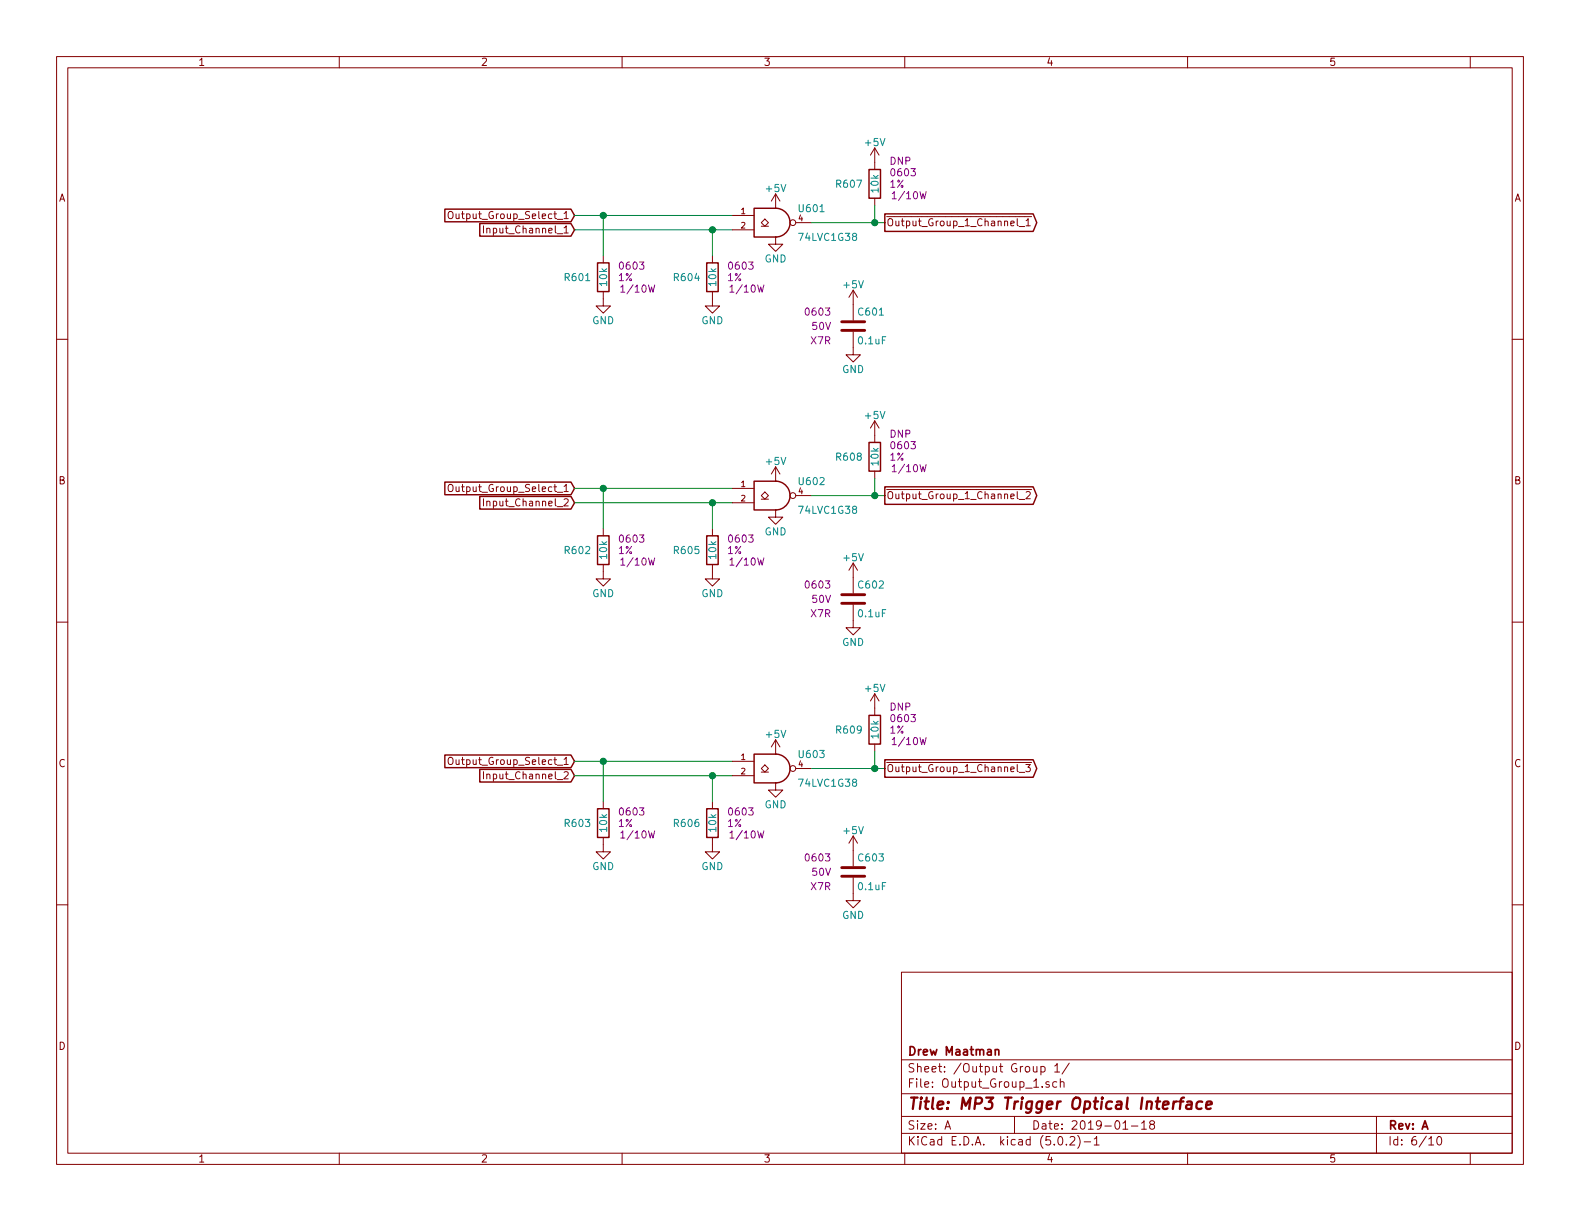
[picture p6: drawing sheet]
EESchema Schematic File Version 4
LIBS:Audio_Optical_Trigger-cache
EELAYER 26 0
EELAYER END
$Descr A 11000 8500
encoding utf-8
Sheet 6 10
Title "MP3 Trigger Optical Interface"
Date "2019-01-18"
Rev "A"
Comp "Drew Maatman"
Comment1 ""
Comment2 ""
Comment3 ""
Comment4 ""
$EndDescr
$Comp
L power:+5V #PWR0607
U 1 1
P 5400 1450
F 0 "#PWR0607" H 5400 1300 50  0001 C CNN
F 1 "+5V" H 5400 1590 50  0000 C CNN
F 2 "" H 5400 1450 50  0001 C CNN
F 3 "" H 5400 1450 50  0001 C CNN
	1    5400 1450
	1    0    0    -1  
$EndComp
$Comp
L power:GND #PWR0608
U 1 1
P 5400 1650
F 0 "#PWR0608" H 5400 1400 50  0001 C CNN
F 1 "GND" H 5400 1500 50  0000 C CNN
F 2 "" H 5400 1650 50  0001 C CNN
F 3 "" H 5400 1650 50  0001 C CNN
	1    5400 1650
	1    0    0    -1  
$EndComp
$Comp
L Custom_Library:R_Custom R?
U 1 1
P 6090 1280
AR Path="/5BB27BA3/5C3BB03B" Ref="R?"  Part="1" 
AR Path="/5BB27BF7/5C3BB03B" Ref="R?"  Part="1" 
AR Path="/5C1DE17A/5C3BB03B" Ref="R?"  Part="1" 
AR Path="/5C1E3A08/5C3BB03B" Ref="R?"  Part="1" 
AR Path="/5C38ED7E/5C3BB03B" Ref="R?"  Part="1" 
AR Path="/5C3A0E70/5C3BB03B" Ref="R?"  Part="1" 
AR Path="/5C3A87FE/5C3BB03B" Ref="R607"  Part="1" 
F 0 "R607" H 6010 1280 50  0000 R CNN
F 1 "10k" V 6090 1280 50  0000 C CNN
F 2 "Resistors_SMD:R_0603" H 6090 1280 50  0001 C CNN
F 3 "" H 6090 1280 50  0001 C CNN
F 4 "DNP" H 6190 1440 50  0000 L CNN "Config"
F 5 "RHM10KADCT-ND" H 6390 1680 60  0001 C CNN "Digi-Key PN"
F 6 "0603" H 6190 1360 50  0000 L CNN "display_footprint"
F 7 "1%" H 6190 1280 50  0000 L CNN "Tolerance"
F 8 "1/10W" H 6200 1200 50  0000 L CNN "Wattage"
	1    6090 1280
	1    0    0    -1  
$EndComp
$Comp
L power:+5V #PWR?
U 1 1
P 6090 1130
AR Path="/5C3A0E70/5C3BB042" Ref="#PWR?"  Part="1" 
AR Path="/5C3A87FE/5C3BB042" Ref="#PWR0619"  Part="1" 
F 0 "#PWR0619" H 6090 980 50  0001 C CNN
F 1 "+5V" H 6090 1270 50  0000 C CNN
F 2 "" H 6090 1130 50  0001 C CNN
F 3 "" H 6090 1130 50  0001 C CNN
	1    6090 1130
	1    0    0    -1  
$EndComp
Wire Wire Line
	6090 1430 6090 1550
Wire Wire Line
	6160 1550 6090 1550
$Comp
L Custom_Library:R_Custom R?
U 1 1
P 4960 1930
AR Path="/5BB27BA3/5C3BB9FC" Ref="R?"  Part="1" 
AR Path="/5BB27BF7/5C3BB9FC" Ref="R?"  Part="1" 
AR Path="/5C1DE17A/5C3BB9FC" Ref="R?"  Part="1" 
AR Path="/5C1E3A08/5C3BB9FC" Ref="R?"  Part="1" 
AR Path="/5C38ED7E/5C3BB9FC" Ref="R?"  Part="1" 
AR Path="/5C3A0E70/5C3BB9FC" Ref="R?"  Part="1" 
AR Path="/5C3A87FE/5C3BB9FC" Ref="R604"  Part="1" 
F 0 "R604" H 4880 1930 50  0000 R CNN
F 1 "10k" V 4960 1930 50  0000 C CNN
F 2 "Resistors_SMD:R_0603" H 4960 1930 50  0001 C CNN
F 3 "" H 4960 1930 50  0001 C CNN
F 4 "0603" H 5060 2010 50  0000 L CNN "display_footprint"
F 5 "1%" H 5060 1930 50  0000 L CNN "Tolerance"
F 6 "1/10W" H 5070 1850 50  0000 L CNN "Wattage"
F 7 "RHM10KADCT-ND" H 5260 2330 60  0001 C CNN "Digi-Key PN"
	1    4960 1930
	1    0    0    -1  
$EndComp
$Comp
L Custom_Library:R_Custom R?
U 1 1
P 4200 1930
AR Path="/5BB27BA3/5C3BBA5C" Ref="R?"  Part="1" 
AR Path="/5BB27BF7/5C3BBA5C" Ref="R?"  Part="1" 
AR Path="/5C1DE17A/5C3BBA5C" Ref="R?"  Part="1" 
AR Path="/5C1E3A08/5C3BBA5C" Ref="R?"  Part="1" 
AR Path="/5C38ED7E/5C3BBA5C" Ref="R?"  Part="1" 
AR Path="/5C3A0E70/5C3BBA5C" Ref="R?"  Part="1" 
AR Path="/5C3A87FE/5C3BBA5C" Ref="R601"  Part="1" 
F 0 "R601" H 4120 1930 50  0000 R CNN
F 1 "10k" V 4200 1930 50  0000 C CNN
F 2 "Resistors_SMD:R_0603" H 4200 1930 50  0001 C CNN
F 3 "" H 4200 1930 50  0001 C CNN
F 4 "0603" H 4300 2010 50  0000 L CNN "display_footprint"
F 5 "1%" H 4300 1930 50  0000 L CNN "Tolerance"
F 6 "1/10W" H 4310 1850 50  0000 L CNN "Wattage"
F 7 "RHM10KADCT-ND" H 4500 2330 60  0001 C CNN "Digi-Key PN"
	1    4200 1930
	1    0    0    -1  
$EndComp
$Comp
L power:GND #PWR0604
U 1 1
P 4960 2080
F 0 "#PWR0604" H 4960 1830 50  0001 C CNN
F 1 "GND" H 4960 1930 50  0000 C CNN
F 2 "" H 4960 2080 50  0001 C CNN
F 3 "" H 4960 2080 50  0001 C CNN
	1    4960 2080
	1    0    0    -1  
$EndComp
$Comp
L power:GND #PWR0601
U 1 1
P 4200 2080
F 0 "#PWR0601" H 4200 1830 50  0001 C CNN
F 1 "GND" H 4200 1930 50  0000 C CNN
F 2 "" H 4200 2080 50  0001 C CNN
F 3 "" H 4200 2080 50  0001 C CNN
	1    4200 2080
	1    0    0    -1  
$EndComp
Text GLabel 4000 1500 0    50   Input ~ 0
Output_Group_Select_1
Text GLabel 4000 1600 0    50   Input ~ 0
Input_Channel_1
Wire Wire Line
	4000 1600 4960 1600
Wire Wire Line
	5100 1500 4200 1500
Wire Wire Line
	4200 1780 4200 1500
Connection ~ 4200 1500
Wire Wire Line
	4200 1500 4000 1500
Wire Wire Line
	4960 1780 4960 1600
Connection ~ 4960 1600
Wire Wire Line
	4960 1600 5100 1600
Text GLabel 6160 1550 2    50   Output ~ 0
~Output_Group_1_Channel_1
$Comp
L Custom_Library:74LVC1G38_Power U601
U 1 1
P 5400 1550
F 0 "U601" H 5550 1650 50  0000 L CNN
F 1 "74LVC1G38" H 5550 1450 50  0000 L CNN
F 2 "TO_SOT_Packages_SMD:SOT-353_SC-70-5" H 5400 1550 50  0001 C CNN
F 3 "http://www.ti.com/lit/sg/scyt129e/scyt129e.pdf" H 5400 1550 50  0001 C CNN
F 4 "296-17907-1-ND" H 0   0   50  0001 C CNN "Digi-Key PN"
	1    5400 1550
	1    0    0    -1  
$EndComp
Wire Wire Line
	6090 1550 5650 1550
Connection ~ 6090 1550
$Comp
L Custom_Library:C_Custom C?
U 1 1
P 5940 2270
AR Path="/5BB27BA3/5C418FD7" Ref="C?"  Part="1" 
AR Path="/5BB27B84/5C418FD7" Ref="C?"  Part="1" 
AR Path="/5BB27B24/5C418FD7" Ref="C?"  Part="1" 
AR Path="/5BB27BB5/5C418FD7" Ref="C?"  Part="1" 
AR Path="/5BB27BF7/5C418FD7" Ref="C?"  Part="1" 
AR Path="/5C1DE17A/5C418FD7" Ref="C?"  Part="1" 
AR Path="/5C1E3A0B/5C418FD7" Ref="C?"  Part="1" 
AR Path="/5C1E3A08/5C418FD7" Ref="C?"  Part="1" 
AR Path="/5C38ED7E/5C418FD7" Ref="C?"  Part="1" 
AR Path="/5C3A0E70/5C418FD7" Ref="C?"  Part="1" 
AR Path="/5C3A87FE/5C418FD7" Ref="C601"  Part="1" 
F 0 "C601" H 5965 2370 50  0000 L CNN
F 1 "0.1uF" H 5965 2170 50  0000 L CNN
F 2 "Capacitors_SMD:C_0603" H 5978 2120 50  0001 C CNN
F 3 "" H 5965 2370 50  0001 C CNN
F 4 "0603" H 5790 2370 50  0000 R CNN "display_footprint"
F 5 "50V" H 5790 2270 50  0000 R CNN "Voltage"
F 6 "X7R" H 5790 2170 50  0000 R CNN "Dielectric"
F 7 "490-8020-1-ND" H 6365 2770 60  0001 C CNN "Digi-Key PN"
	1    5940 2270
	1    0    0    -1  
$EndComp
$Comp
L power:GND #PWR?
U 1 1
P 5940 2420
AR Path="/5C38ED7E/5C418FDE" Ref="#PWR?"  Part="1" 
AR Path="/5C3A0E70/5C418FDE" Ref="#PWR?"  Part="1" 
AR Path="/5C3A87FE/5C418FDE" Ref="#PWR0614"  Part="1" 
F 0 "#PWR0614" H 5940 2170 50  0001 C CNN
F 1 "GND" H 5940 2270 50  0000 C CNN
F 2 "" H 5940 2420 50  0001 C CNN
F 3 "" H 5940 2420 50  0001 C CNN
	1    5940 2420
	1    0    0    -1  
$EndComp
$Comp
L power:+5V #PWR?
U 1 1
P 5940 2120
AR Path="/5C3A0E70/5C418FE4" Ref="#PWR?"  Part="1" 
AR Path="/5C3A87FE/5C418FE4" Ref="#PWR0613"  Part="1" 
F 0 "#PWR0613" H 5940 1970 50  0001 C CNN
F 1 "+5V" H 5940 2260 50  0000 C CNN
F 2 "" H 5940 2120 50  0001 C CNN
F 3 "" H 5940 2120 50  0001 C CNN
	1    5940 2120
	1    0    0    -1  
$EndComp
$Comp
L power:+5V #PWR0609
U 1 1
P 5400 3350
F 0 "#PWR0609" H 5400 3200 50  0001 C CNN
F 1 "+5V" H 5400 3490 50  0000 C CNN
F 2 "" H 5400 3350 50  0001 C CNN
F 3 "" H 5400 3350 50  0001 C CNN
	1    5400 3350
	1    0    0    -1  
$EndComp
$Comp
L power:GND #PWR0610
U 1 1
P 5400 3550
F 0 "#PWR0610" H 5400 3300 50  0001 C CNN
F 1 "GND" H 5400 3400 50  0000 C CNN
F 2 "" H 5400 3550 50  0001 C CNN
F 3 "" H 5400 3550 50  0001 C CNN
	1    5400 3550
	1    0    0    -1  
$EndComp
$Comp
L Custom_Library:R_Custom R?
U 1 1
P 6090 3180
AR Path="/5BB27BA3/5C4195F4" Ref="R?"  Part="1" 
AR Path="/5BB27BF7/5C4195F4" Ref="R?"  Part="1" 
AR Path="/5C1DE17A/5C4195F4" Ref="R?"  Part="1" 
AR Path="/5C1E3A08/5C4195F4" Ref="R?"  Part="1" 
AR Path="/5C38ED7E/5C4195F4" Ref="R?"  Part="1" 
AR Path="/5C3A0E70/5C4195F4" Ref="R?"  Part="1" 
AR Path="/5C3A87FE/5C4195F4" Ref="R608"  Part="1" 
F 0 "R608" H 6010 3180 50  0000 R CNN
F 1 "10k" V 6090 3180 50  0000 C CNN
F 2 "Resistors_SMD:R_0603" H 6090 3180 50  0001 C CNN
F 3 "" H 6090 3180 50  0001 C CNN
F 4 "DNP" H 6190 3340 50  0000 L CNN "Config"
F 5 "RHM10KADCT-ND" H 6390 3580 60  0001 C CNN "Digi-Key PN"
F 6 "0603" H 6190 3260 50  0000 L CNN "display_footprint"
F 7 "1%" H 6190 3180 50  0000 L CNN "Tolerance"
F 8 "1/10W" H 6200 3100 50  0000 L CNN "Wattage"
	1    6090 3180
	1    0    0    -1  
$EndComp
$Comp
L power:+5V #PWR?
U 1 1
P 6090 3030
AR Path="/5C3A0E70/5C4195FB" Ref="#PWR?"  Part="1" 
AR Path="/5C3A87FE/5C4195FB" Ref="#PWR0620"  Part="1" 
F 0 "#PWR0620" H 6090 2880 50  0001 C CNN
F 1 "+5V" H 6090 3170 50  0000 C CNN
F 2 "" H 6090 3030 50  0001 C CNN
F 3 "" H 6090 3030 50  0001 C CNN
	1    6090 3030
	1    0    0    -1  
$EndComp
Wire Wire Line
	6090 3330 6090 3450
Wire Wire Line
	6160 3450 6090 3450
$Comp
L Custom_Library:R_Custom R?
U 1 1
P 4960 3830
AR Path="/5BB27BA3/5C419607" Ref="R?"  Part="1" 
AR Path="/5BB27BF7/5C419607" Ref="R?"  Part="1" 
AR Path="/5C1DE17A/5C419607" Ref="R?"  Part="1" 
AR Path="/5C1E3A08/5C419607" Ref="R?"  Part="1" 
AR Path="/5C38ED7E/5C419607" Ref="R?"  Part="1" 
AR Path="/5C3A0E70/5C419607" Ref="R?"  Part="1" 
AR Path="/5C3A87FE/5C419607" Ref="R605"  Part="1" 
F 0 "R605" H 4880 3830 50  0000 R CNN
F 1 "10k" V 4960 3830 50  0000 C CNN
F 2 "Resistors_SMD:R_0603" H 4960 3830 50  0001 C CNN
F 3 "" H 4960 3830 50  0001 C CNN
F 4 "0603" H 5060 3910 50  0000 L CNN "display_footprint"
F 5 "1%" H 5060 3830 50  0000 L CNN "Tolerance"
F 6 "1/10W" H 5070 3750 50  0000 L CNN "Wattage"
F 7 "RHM10KADCT-ND" H 5260 4230 60  0001 C CNN "Digi-Key PN"
	1    4960 3830
	1    0    0    -1  
$EndComp
$Comp
L Custom_Library:R_Custom R?
U 1 1
P 4200 3830
AR Path="/5BB27BA3/5C419612" Ref="R?"  Part="1" 
AR Path="/5BB27BF7/5C419612" Ref="R?"  Part="1" 
AR Path="/5C1DE17A/5C419612" Ref="R?"  Part="1" 
AR Path="/5C1E3A08/5C419612" Ref="R?"  Part="1" 
AR Path="/5C38ED7E/5C419612" Ref="R?"  Part="1" 
AR Path="/5C3A0E70/5C419612" Ref="R?"  Part="1" 
AR Path="/5C3A87FE/5C419612" Ref="R602"  Part="1" 
F 0 "R602" H 4120 3830 50  0000 R CNN
F 1 "10k" V 4200 3830 50  0000 C CNN
F 2 "Resistors_SMD:R_0603" H 4200 3830 50  0001 C CNN
F 3 "" H 4200 3830 50  0001 C CNN
F 4 "0603" H 4300 3910 50  0000 L CNN "display_footprint"
F 5 "1%" H 4300 3830 50  0000 L CNN "Tolerance"
F 6 "1/10W" H 4310 3750 50  0000 L CNN "Wattage"
F 7 "RHM10KADCT-ND" H 4500 4230 60  0001 C CNN "Digi-Key PN"
	1    4200 3830
	1    0    0    -1  
$EndComp
$Comp
L power:GND #PWR0605
U 1 1
P 4960 3980
F 0 "#PWR0605" H 4960 3730 50  0001 C CNN
F 1 "GND" H 4960 3830 50  0000 C CNN
F 2 "" H 4960 3980 50  0001 C CNN
F 3 "" H 4960 3980 50  0001 C CNN
	1    4960 3980
	1    0    0    -1  
$EndComp
$Comp
L power:GND #PWR0602
U 1 1
P 4200 3980
F 0 "#PWR0602" H 4200 3730 50  0001 C CNN
F 1 "GND" H 4200 3830 50  0000 C CNN
F 2 "" H 4200 3980 50  0001 C CNN
F 3 "" H 4200 3980 50  0001 C CNN
	1    4200 3980
	1    0    0    -1  
$EndComp
Text GLabel 4000 3400 0    50   Input ~ 0
Output_Group_Select_1
Text GLabel 4000 3500 0    50   Input ~ 0
Input_Channel_2
Wire Wire Line
	4000 3500 4960 3500
Wire Wire Line
	5100 3400 4200 3400
Wire Wire Line
	4200 3680 4200 3400
Connection ~ 4200 3400
Wire Wire Line
	4200 3400 4000 3400
Wire Wire Line
	4960 3680 4960 3500
Connection ~ 4960 3500
Wire Wire Line
	4960 3500 5100 3500
Text GLabel 6160 3450 2    50   Output ~ 0
~Output_Group_1_Channel_2
$Comp
L Custom_Library:74LVC1G38_Power U602
U 1 1
P 5400 3450
F 0 "U602" H 5550 3550 50  0000 L CNN
F 1 "74LVC1G38" H 5550 3350 50  0000 L CNN
F 2 "TO_SOT_Packages_SMD:SOT-353_SC-70-5" H 5400 3450 50  0001 C CNN
F 3 "http://www.ti.com/lit/sg/scyt129e/scyt129e.pdf" H 5400 3450 50  0001 C CNN
F 4 "296-17907-1-ND" H 0   0   50  0001 C CNN "Digi-Key PN"
	1    5400 3450
	1    0    0    -1  
$EndComp
Wire Wire Line
	6090 3450 5650 3450
Connection ~ 6090 3450
$Comp
L Custom_Library:C_Custom C?
U 1 1
P 5940 4170
AR Path="/5BB27BA3/5C41963D" Ref="C?"  Part="1" 
AR Path="/5BB27B84/5C41963D" Ref="C?"  Part="1" 
AR Path="/5BB27B24/5C41963D" Ref="C?"  Part="1" 
AR Path="/5BB27BB5/5C41963D" Ref="C?"  Part="1" 
AR Path="/5BB27BF7/5C41963D" Ref="C?"  Part="1" 
AR Path="/5C1DE17A/5C41963D" Ref="C?"  Part="1" 
AR Path="/5C1E3A0B/5C41963D" Ref="C?"  Part="1" 
AR Path="/5C1E3A08/5C41963D" Ref="C?"  Part="1" 
AR Path="/5C38ED7E/5C41963D" Ref="C?"  Part="1" 
AR Path="/5C3A0E70/5C41963D" Ref="C?"  Part="1" 
AR Path="/5C3A87FE/5C41963D" Ref="C602"  Part="1" 
F 0 "C602" H 5965 4270 50  0000 L CNN
F 1 "0.1uF" H 5965 4070 50  0000 L CNN
F 2 "Capacitors_SMD:C_0603" H 5978 4020 50  0001 C CNN
F 3 "" H 5965 4270 50  0001 C CNN
F 4 "0603" H 5790 4270 50  0000 R CNN "display_footprint"
F 5 "50V" H 5790 4170 50  0000 R CNN "Voltage"
F 6 "X7R" H 5790 4070 50  0000 R CNN "Dielectric"
F 7 "490-8020-1-ND" H 6365 4670 60  0001 C CNN "Digi-Key PN"
	1    5940 4170
	1    0    0    -1  
$EndComp
$Comp
L power:GND #PWR?
U 1 1
P 5940 4320
AR Path="/5C38ED7E/5C419644" Ref="#PWR?"  Part="1" 
AR Path="/5C3A0E70/5C419644" Ref="#PWR?"  Part="1" 
AR Path="/5C3A87FE/5C419644" Ref="#PWR0616"  Part="1" 
F 0 "#PWR0616" H 5940 4070 50  0001 C CNN
F 1 "GND" H 5940 4170 50  0000 C CNN
F 2 "" H 5940 4320 50  0001 C CNN
F 3 "" H 5940 4320 50  0001 C CNN
	1    5940 4320
	1    0    0    -1  
$EndComp
$Comp
L power:+5V #PWR?
U 1 1
P 5940 4020
AR Path="/5C3A0E70/5C41964A" Ref="#PWR?"  Part="1" 
AR Path="/5C3A87FE/5C41964A" Ref="#PWR0615"  Part="1" 
F 0 "#PWR0615" H 5940 3870 50  0001 C CNN
F 1 "+5V" H 5940 4160 50  0000 C CNN
F 2 "" H 5940 4020 50  0001 C CNN
F 3 "" H 5940 4020 50  0001 C CNN
	1    5940 4020
	1    0    0    -1  
$EndComp
$Comp
L power:+5V #PWR0611
U 1 1
P 5400 5250
F 0 "#PWR0611" H 5400 5100 50  0001 C CNN
F 1 "+5V" H 5400 5390 50  0000 C CNN
F 2 "" H 5400 5250 50  0001 C CNN
F 3 "" H 5400 5250 50  0001 C CNN
	1    5400 5250
	1    0    0    -1  
$EndComp
$Comp
L power:GND #PWR0612
U 1 1
P 5400 5450
F 0 "#PWR0612" H 5400 5200 50  0001 C CNN
F 1 "GND" H 5400 5300 50  0000 C CNN
F 2 "" H 5400 5450 50  0001 C CNN
F 3 "" H 5400 5450 50  0001 C CNN
	1    5400 5450
	1    0    0    -1  
$EndComp
$Comp
L Custom_Library:R_Custom R?
U 1 1
P 6090 5080
AR Path="/5BB27BA3/5C419915" Ref="R?"  Part="1" 
AR Path="/5BB27BF7/5C419915" Ref="R?"  Part="1" 
AR Path="/5C1DE17A/5C419915" Ref="R?"  Part="1" 
AR Path="/5C1E3A08/5C419915" Ref="R?"  Part="1" 
AR Path="/5C38ED7E/5C419915" Ref="R?"  Part="1" 
AR Path="/5C3A0E70/5C419915" Ref="R?"  Part="1" 
AR Path="/5C3A87FE/5C419915" Ref="R609"  Part="1" 
F 0 "R609" H 6010 5080 50  0000 R CNN
F 1 "10k" V 6090 5080 50  0000 C CNN
F 2 "Resistors_SMD:R_0603" H 6090 5080 50  0001 C CNN
F 3 "" H 6090 5080 50  0001 C CNN
F 4 "DNP" H 6190 5240 50  0000 L CNN "Config"
F 5 "RHM10KADCT-ND" H 6390 5480 60  0001 C CNN "Digi-Key PN"
F 6 "0603" H 6190 5160 50  0000 L CNN "display_footprint"
F 7 "1%" H 6190 5080 50  0000 L CNN "Tolerance"
F 8 "1/10W" H 6200 5000 50  0000 L CNN "Wattage"
	1    6090 5080
	1    0    0    -1  
$EndComp
$Comp
L power:+5V #PWR?
U 1 1
P 6090 4930
AR Path="/5C3A0E70/5C41991C" Ref="#PWR?"  Part="1" 
AR Path="/5C3A87FE/5C41991C" Ref="#PWR0621"  Part="1" 
F 0 "#PWR0621" H 6090 4780 50  0001 C CNN
F 1 "+5V" H 6090 5070 50  0000 C CNN
F 2 "" H 6090 4930 50  0001 C CNN
F 3 "" H 6090 4930 50  0001 C CNN
	1    6090 4930
	1    0    0    -1  
$EndComp
Wire Wire Line
	6090 5230 6090 5350
Wire Wire Line
	6160 5350 6090 5350
$Comp
L Custom_Library:R_Custom R?
U 1 1
P 4960 5730
AR Path="/5BB27BA3/5C419928" Ref="R?"  Part="1" 
AR Path="/5BB27BF7/5C419928" Ref="R?"  Part="1" 
AR Path="/5C1DE17A/5C419928" Ref="R?"  Part="1" 
AR Path="/5C1E3A08/5C419928" Ref="R?"  Part="1" 
AR Path="/5C38ED7E/5C419928" Ref="R?"  Part="1" 
AR Path="/5C3A0E70/5C419928" Ref="R?"  Part="1" 
AR Path="/5C3A87FE/5C419928" Ref="R606"  Part="1" 
F 0 "R606" H 4880 5730 50  0000 R CNN
F 1 "10k" V 4960 5730 50  0000 C CNN
F 2 "Resistors_SMD:R_0603" H 4960 5730 50  0001 C CNN
F 3 "" H 4960 5730 50  0001 C CNN
F 4 "0603" H 5060 5810 50  0000 L CNN "display_footprint"
F 5 "1%" H 5060 5730 50  0000 L CNN "Tolerance"
F 6 "1/10W" H 5070 5650 50  0000 L CNN "Wattage"
F 7 "RHM10KADCT-ND" H 5260 6130 60  0001 C CNN "Digi-Key PN"
	1    4960 5730
	1    0    0    -1  
$EndComp
$Comp
L Custom_Library:R_Custom R?
U 1 1
P 4200 5730
AR Path="/5BB27BA3/5C419933" Ref="R?"  Part="1" 
AR Path="/5BB27BF7/5C419933" Ref="R?"  Part="1" 
AR Path="/5C1DE17A/5C419933" Ref="R?"  Part="1" 
AR Path="/5C1E3A08/5C419933" Ref="R?"  Part="1" 
AR Path="/5C38ED7E/5C419933" Ref="R?"  Part="1" 
AR Path="/5C3A0E70/5C419933" Ref="R?"  Part="1" 
AR Path="/5C3A87FE/5C419933" Ref="R603"  Part="1" 
F 0 "R603" H 4120 5730 50  0000 R CNN
F 1 "10k" V 4200 5730 50  0000 C CNN
F 2 "Resistors_SMD:R_0603" H 4200 5730 50  0001 C CNN
F 3 "" H 4200 5730 50  0001 C CNN
F 4 "0603" H 4300 5810 50  0000 L CNN "display_footprint"
F 5 "1%" H 4300 5730 50  0000 L CNN "Tolerance"
F 6 "1/10W" H 4310 5650 50  0000 L CNN "Wattage"
F 7 "RHM10KADCT-ND" H 4500 6130 60  0001 C CNN "Digi-Key PN"
	1    4200 5730
	1    0    0    -1  
$EndComp
$Comp
L power:GND #PWR0606
U 1 1
P 4960 5880
F 0 "#PWR0606" H 4960 5630 50  0001 C CNN
F 1 "GND" H 4960 5730 50  0000 C CNN
F 2 "" H 4960 5880 50  0001 C CNN
F 3 "" H 4960 5880 50  0001 C CNN
	1    4960 5880
	1    0    0    -1  
$EndComp
$Comp
L power:GND #PWR0603
U 1 1
P 4200 5880
F 0 "#PWR0603" H 4200 5630 50  0001 C CNN
F 1 "GND" H 4200 5730 50  0000 C CNN
F 2 "" H 4200 5880 50  0001 C CNN
F 3 "" H 4200 5880 50  0001 C CNN
	1    4200 5880
	1    0    0    -1  
$EndComp
Text GLabel 4000 5300 0    50   Input ~ 0
Output_Group_Select_1
Text GLabel 4000 5400 0    50   Input ~ 0
Input_Channel_2
Wire Wire Line
	4000 5400 4960 5400
Wire Wire Line
	5100 5300 4200 5300
Wire Wire Line
	4200 5580 4200 5300
Connection ~ 4200 5300
Wire Wire Line
	4200 5300 4000 5300
Wire Wire Line
	4960 5580 4960 5400
Connection ~ 4960 5400
Wire Wire Line
	4960 5400 5100 5400
Text GLabel 6160 5350 2    50   Output ~ 0
~Output_Group_1_Channel_3
$Comp
L Custom_Library:74LVC1G38_Power U603
U 1 1
P 5400 5350
F 0 "U603" H 5550 5450 50  0000 L CNN
F 1 "74LVC1G38" H 5550 5250 50  0000 L CNN
F 2 "TO_SOT_Packages_SMD:SOT-353_SC-70-5" H 5400 5350 50  0001 C CNN
F 3 "http://www.ti.com/lit/sg/scyt129e/scyt129e.pdf" H 5400 5350 50  0001 C CNN
F 4 "296-17907-1-ND" H 0   0   50  0001 C CNN "Digi-Key PN"
	1    5400 5350
	1    0    0    -1  
$EndComp
Wire Wire Line
	6090 5350 5650 5350
Connection ~ 6090 5350
$Comp
L Custom_Library:C_Custom C?
U 1 1
P 5940 6070
AR Path="/5BB27BA3/5C41995E" Ref="C?"  Part="1" 
AR Path="/5BB27B84/5C41995E" Ref="C?"  Part="1" 
AR Path="/5BB27B24/5C41995E" Ref="C?"  Part="1" 
AR Path="/5BB27BB5/5C41995E" Ref="C?"  Part="1" 
AR Path="/5BB27BF7/5C41995E" Ref="C?"  Part="1" 
AR Path="/5C1DE17A/5C41995E" Ref="C?"  Part="1" 
AR Path="/5C1E3A0B/5C41995E" Ref="C?"  Part="1" 
AR Path="/5C1E3A08/5C41995E" Ref="C?"  Part="1" 
AR Path="/5C38ED7E/5C41995E" Ref="C?"  Part="1" 
AR Path="/5C3A0E70/5C41995E" Ref="C?"  Part="1" 
AR Path="/5C3A87FE/5C41995E" Ref="C603"  Part="1" 
F 0 "C603" H 5965 6170 50  0000 L CNN
F 1 "0.1uF" H 5965 5970 50  0000 L CNN
F 2 "Capacitors_SMD:C_0603" H 5978 5920 50  0001 C CNN
F 3 "" H 5965 6170 50  0001 C CNN
F 4 "0603" H 5790 6170 50  0000 R CNN "display_footprint"
F 5 "50V" H 5790 6070 50  0000 R CNN "Voltage"
F 6 "X7R" H 5790 5970 50  0000 R CNN "Dielectric"
F 7 "490-8020-1-ND" H 6365 6570 60  0001 C CNN "Digi-Key PN"
	1    5940 6070
	1    0    0    -1  
$EndComp
$Comp
L power:GND #PWR?
U 1 1
P 5940 6220
AR Path="/5C38ED7E/5C419965" Ref="#PWR?"  Part="1" 
AR Path="/5C3A0E70/5C419965" Ref="#PWR?"  Part="1" 
AR Path="/5C3A87FE/5C419965" Ref="#PWR0618"  Part="1" 
F 0 "#PWR0618" H 5940 5970 50  0001 C CNN
F 1 "GND" H 5940 6070 50  0000 C CNN
F 2 "" H 5940 6220 50  0001 C CNN
F 3 "" H 5940 6220 50  0001 C CNN
	1    5940 6220
	1    0    0    -1  
$EndComp
$Comp
L power:+5V #PWR?
U 1 1
P 5940 5920
AR Path="/5C3A0E70/5C41996B" Ref="#PWR?"  Part="1" 
AR Path="/5C3A87FE/5C41996B" Ref="#PWR0617"  Part="1" 
F 0 "#PWR0617" H 5940 5770 50  0001 C CNN
F 1 "+5V" H 5940 6060 50  0000 C CNN
F 2 "" H 5940 5920 50  0001 C CNN
F 3 "" H 5940 5920 50  0001 C CNN
	1    5940 5920
	1    0    0    -1  
$EndComp
$EndSCHEMATC
